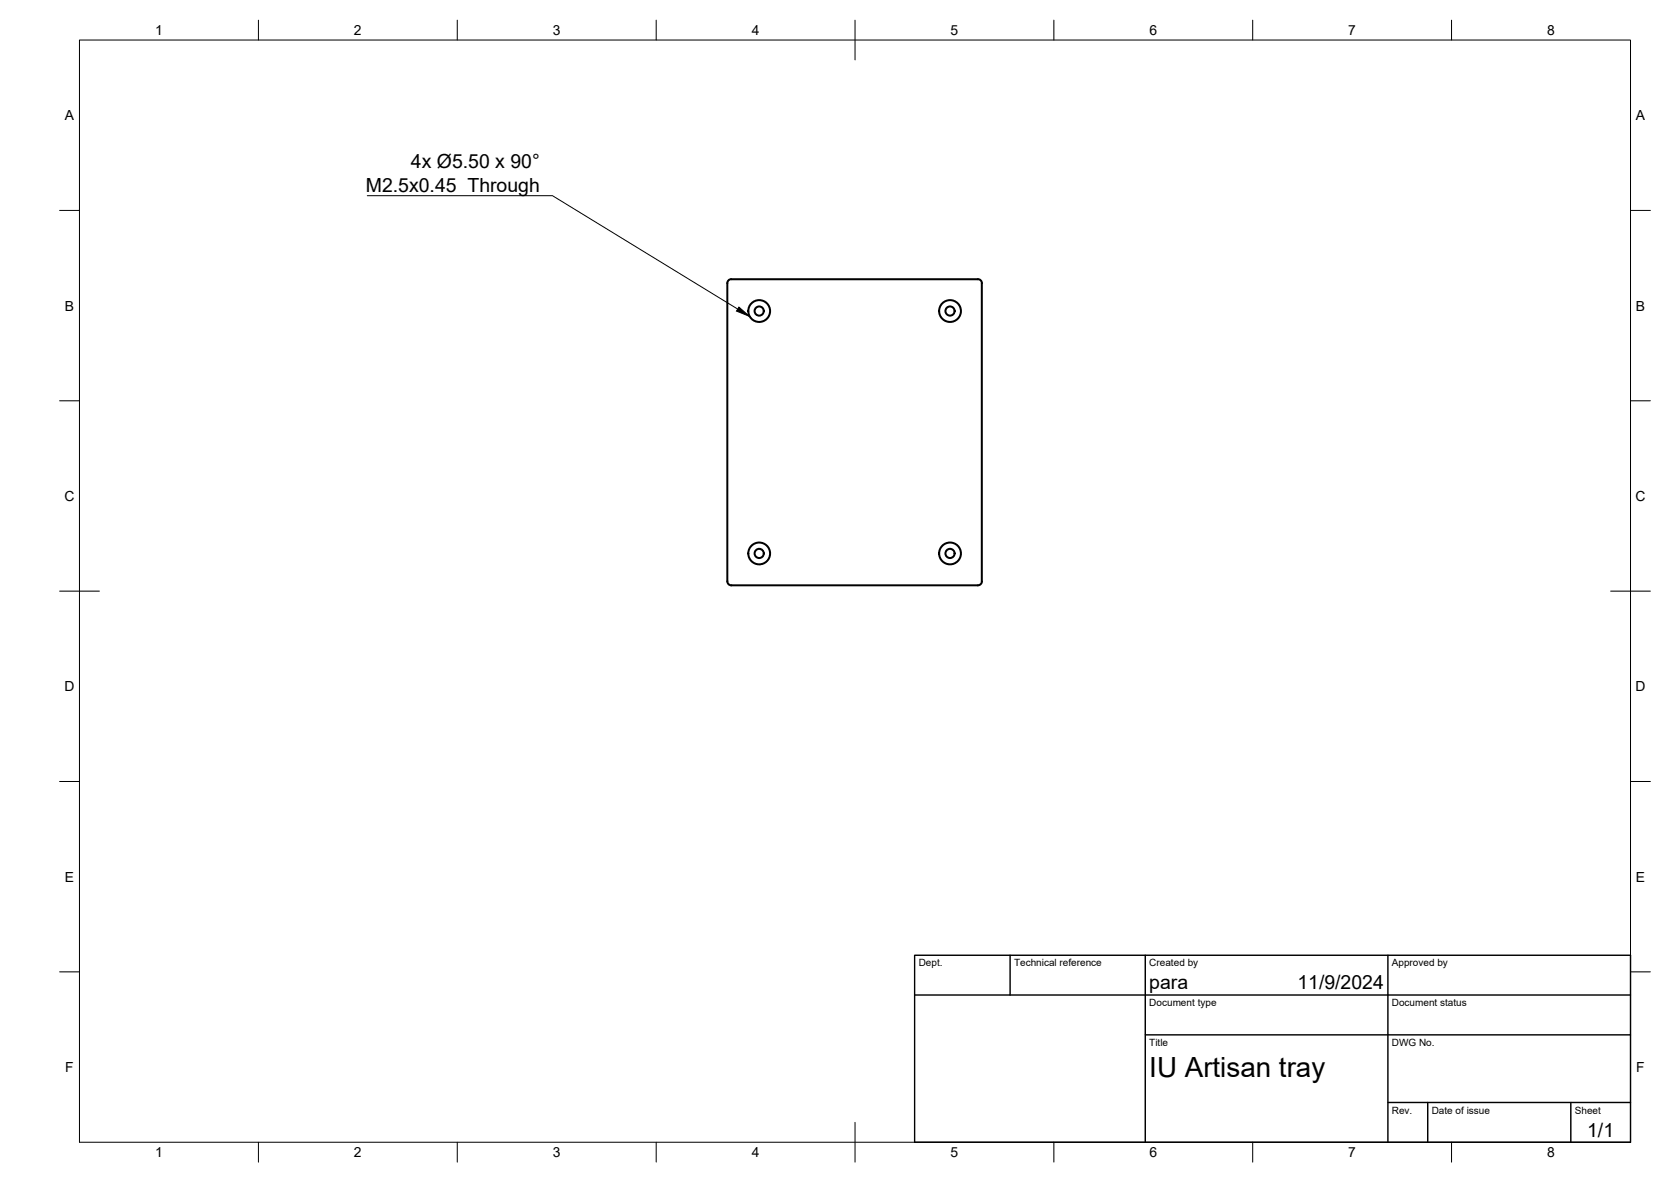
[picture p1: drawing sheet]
<svg xmlns="http://www.w3.org/2000/svg" width="420mm" height="297mm" viewBox="0 0 420 297" stroke-linecap="round" stroke-linejoin="round" font-family="sans-serif">
<!-- layer: Visible -->
<g fill="none" stroke="#000" stroke-width=".51">
<path d="M245.9 70.2h-62a1.01 1.01 0 0 0-1 1v74.9a1.01 1.01 0 0 0 1 1h62M245.9 70.2a1.01 1.01 0 0 1 1 1M246.9 71.2v74.9M246.9 146.1a1.01 1.01 0 0 1-1 1"/>
<circle cx="190.9" cy="78.2" r="1.15"/>
<circle cx="190.9" cy="78.2" r="2.74"/>
<circle cx="238.9" cy="78.2" r="1.15"/>
<circle cx="238.9" cy="78.2" r="2.74"/>
<circle cx="190.9" cy="139.1" r="1.15"/>
<circle cx="190.9" cy="139.1" r="2.74"/>
<circle cx="238.9" cy="139.1" r="1.15"/>
<circle cx="238.9" cy="139.1" r="2.74"/>
</g>
<!-- layer: BORDER -->
<g fill="none" stroke="#000" stroke-width=".25">
<path d="M20 10.1h390v276.9h-390zM65 5.1v5M115 5.1v5M165 5.1v5M215 5.1v10M265 5.1v5M315 5.1v5M365 5.1v5M15 52.9h5M410 52.9h5M15 100.7h5M410 100.7h5"/>
<path d="M15 148.6h10M405 148.6h10M15 196.4h5M410 196.4h5M15 244.2h5M410 244.2h5M65 287v5M115 287v5M165 287v5M215 282.1v9.9M265 287v5M315 287v5"/>
<path d="M365 287v5"/>
</g>
<!-- layer: TITLEBLOCK -->
<path d="M230 240.1h180v46.9h-180zM230 250h180M254 240.1v9.9M288 240.1v46.9M349 240.1v46.9M288 260.1h122M349 277.1h61M359 277.1v9.9M395 277.1v9.9" fill="none" stroke="#000" stroke-width=".36"/>
<!-- layer: Hole Notes -->
<path d="M185.8 77.2l2.7 2.3-3.3-1.3z" fill="#000" stroke="#000" stroke-width=".25"/>
<path d="M92.4 49.2h46.5l46.6 28.5" fill="none" stroke="#000" stroke-width=".25"/>
<text font-size="7" x="289" y="270.6">IU Artisan tray</text>
<g font-size="4.9">
<text x="103.3" y="42.3">4x Ø5.50 x 90°</text>
<text x="92" y="48.1">M2.5x0.45 Through</text>
<text x="289" y="248.5">para</text>
<text x="326.2" y="248.5">11/9/2024</text>
<text x="399.1" y="285.7">1/1</text>
</g>
<g font-size="3.5">
<text x="39" y="8.8">1</text>
<text x="89" y="8.8">2</text>
<text x="139" y="8.8">3</text>
<text x="189" y="8.8">4</text>
<text x="239" y="8.8">5</text>
<text x="289" y="8.8">6</text>
<text x="339" y="8.8">7</text>
<text x="389" y="8.8">8</text>
<text x="16.3" y="30.2">A</text>
<text x="411.3" y="30.2">A</text>
<text x="16.3" y="78">B</text>
<text x="411.3" y="78">B</text>
<text x="16.2" y="125.9">C</text>
<text x="411.2" y="125.9">C</text>
<text x="16.2" y="173.7">D</text>
<text x="411.2" y="173.7">D</text>
<text x="16.3" y="221.6">E</text>
<text x="411.3" y="221.6">E</text>
<text x="16.4" y="269.4">F</text>
<text x="411.4" y="269.4">F</text>
<text x="39" y="290.8">1</text>
<text x="89" y="290.8">2</text>
<text x="139" y="290.8">3</text>
<text x="189" y="290.8">4</text>
<text x="239" y="290.8">5</text>
<text x="289" y="290.8">6</text>
<text x="339" y="290.8">7</text>
<text x="389" y="290.8">8</text>
</g>
<g font-size="2.5">
<text x="231" y="242.9">Dept.</text>
<text x="255" y="242.9">Technical reference</text>
<text x="289" y="242.9">Created by</text>
<text x="350" y="242.9">Approved by</text>
<text x="289" y="252.8">Document type</text>
<text x="350" y="252.8">Document status</text>
<text x="289" y="262.9">Title</text>
<text x="350" y="262.9">DWG No.</text>
<text x="350" y="279.9">Rev.</text>
<text x="360" y="279.9">Date of issue</text>
<text x="396" y="279.9">Sheet</text>
</g>
</svg>
